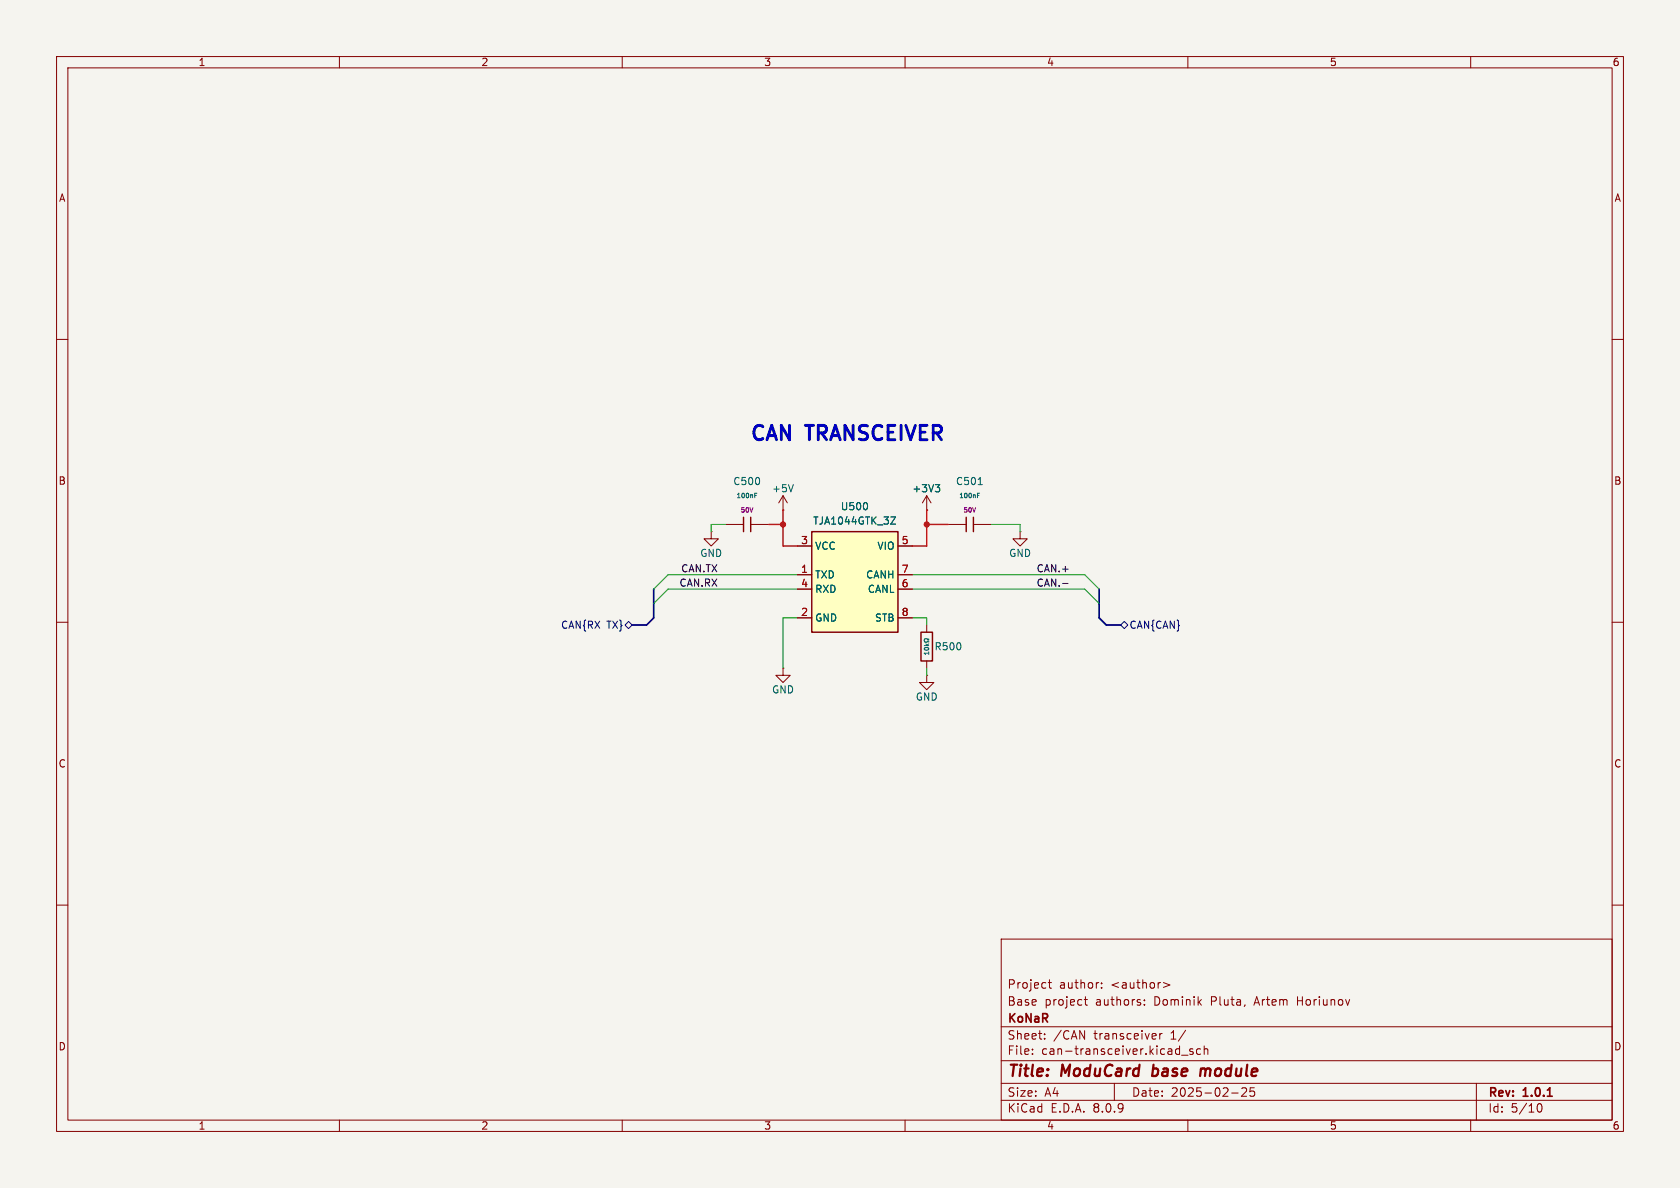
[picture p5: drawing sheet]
<svg xmlns="http://www.w3.org/2000/svg" width="297mm" height="210mm" viewBox="0 0 297 210" stroke-linecap="round" stroke-linejoin="round" font-family="sans-serif">
<path d="M0 0h297v210h-297z" fill="#f5f4ef" stroke="#f5f4ef" stroke-width=".18"/>
<g fill="none" stroke="#840000" stroke-width=".18">
<path d="M10 10h277v190h-277zM12 12h273v186h-273zM60 10v2M110 10v2M160 10v2M210 10v2M260 10v2M10 60h2M285 60h2M128.3 92.7h3.1M132.7 92.7h3.2M138.4 90.2h.1"/>
<path d="M138.4 87.6l-.7 1.3M138.4 87.6v2.6M138.4 87.6l.8 1.3M180.3 94v1.3h-1.2l1.2 1.2 1.3-1.2h-1.3M180.3 94h.1M10 110h2M163.8 119.4v1.3h1.3l-1.3 1.2-1.2-1.2h1.2M163.8 119.4h.1M285 110h2M10 160h2M177 166h108v32h-108zM185.3 173.7h.6"/>
<path d="M185.5 173.2v1.3l.4 .2M191.7 176.7h.5M191.9 176.2v1.3l.3 .2M194.7 174.6v.1M194.7 173.8v.1M202.3 176.8v.1M202.3 177.6v.1M205.7 173.7l1.1 .4-1.1 .5M285 160h2M60 198v2M110 198v2M160 198v2"/>
<path d="M177 194.5h108M177 191.5h108M177 187.5h108M177 181.5h108M182.5 186.3v.1M182.5 185.5v.1M184.7 183.6v.1M184.7 182.8v.1M197 191.5v3M205 182.7v1M205.5 182.7l-.3 .1-.2 .2M208.9 186.5h1.1"/>
<path d="M210 198v2M210.9 185.5l-.4-.1-.2 .2 .1 .2 .5 .2v.3h-.6M212.2 185.5l-.4-.1-.3 .3v.4l.2 .2h.5M212.9 185.5l.2-.1 .4 .1v.9M212.9 184.9v1.5M217.7 193.2h1.2M219.5 192.4l.6-.1 .2 .1 .1 .3-.9 1.1h.9M221.7 192.3h-.7v.7l.2-.1h.5l.1 .3-.1 .5-.2 .1-.5-.1M260 198v2M261 191.5v6.5M271.7 195.7l.2-.5 .2-.1a.81 .81 0 0 1 .6 .6 .81 .81 0 0 1-.3 .8h-.4l-.3-.5"/>
</g>
<path d="M273.6 193.8h.8" fill="none" stroke="#840000" stroke-width=".3"/>
<path d="M203.7 190.1l.2 .1M203.9 188.2l-.2 2M212.3 188.9l-.1 1.3M213.1 189a.57 .57 0 0 0-.8 .1M213.1 189.2l-.1 1" fill="none" stroke="#840000" stroke-width=".4"/>
<path d="M133.4 87.6h.3M133.4 87.2h.4M140.2 85.7l-.4 1.2" fill="none" stroke="#006464" stroke-width=".18"/>
<path d="M131.4 91.4v2.6M132.7 91.4v2.6" fill="none" stroke="#840000" stroke-width=".25"/>
<path d="M143.5 94h15.2v17.8h-15.2z" fill="#ffffc2"/>
<path d="M143.5 94h15.2v17.8h-15.2zM170.8 91.4v2.6M172.1 91.4v2.6M162.8 111.8h2v5h-2z" fill="none" stroke="#840000" stroke-width=".25"/>
<g fill="none" stroke="#840000" stroke-width=".18">
<path d="M125.7 94v1.3h1.3l-1.3 1.2-1.2-1.2h1.2M125.7 94h.1M141 96.5h2.5M158.7 96.5h2.6M163.8 90.2h.1M163.8 87.6v2.6M163.8 87.6l-.7 1.3M163.8 87.6l.8 1.3M167.6 92.7h3.2M172.1 92.7h3.2M138.4 118.1v1.3h1.3l-1.3 1.3-1.2-1.3h1.2M138.4 118.1h.1"/>
<path d="M141 101.6h2.5M141 109.2h2.5M141 104.1h2.5M158.7 101.6h2.6M158.7 109.2h2.6M158.7 104.1h2.6M163.8 110.5v1.3M163.8 116.8v1.3"/>
</g>
<g fill="none" stroke="#006464" stroke-width=".18">
<path d="M153.3 89.1v.8M157.5 91.4h.8l-.8 1.3h.8M165.3 85.7h.8l-.4 .5M165.9 86.2l.2 .2v.3l-.2 .2M172.8 87.6h.3M172.8 87.2h.4M172.9 85.7h.8M163.4 114.1h.8M163.4 114.6a.39 .39 0 0 1 .5-.2 .39 .39 0 0 1 .3 .4 .39 .39 0 0 1-.5 .2 .39 .39 0 0 1-.3-.4zM163.7 113.8l.3 .3M164.2 112.9v.2h-.2a.34 .34 0 0 0-.4-.2 .34 .34 0 0 0-.2 .5l.4 .1 .4-.2v.2M164.2 115.2v.5"/>
<path d="M164.2 115.5h-.8l.2 .2M164.2 113.8l-.3 .3"/>
</g>
<path d="M110.5 110.5l.6-.6 .7 .6-.7 .6zM198.1 110.5l.7-.6 .6 .6-.6 .6z" fill="none" stroke="#000084" stroke-width=".18"/>
<path d="M187.9 103.1h.9" fill="none" stroke="#0f0f0f" stroke-width=".18"/>
<path d="M115.6 104.1v5.1l-1.3 1.3h-2.5M194.3 104.1v5.1l1.3 1.3h2.5" fill="none" stroke="#000084" stroke-width=".3"/>
<path d="M128.3 92.7h-2.6v1.3M175.3 92.7h5v1.3M141 109.2h-2.6v8.9M141 104.1h-22.9l-2.5 2.6M141 101.6h-22.9l-2.5 2.5M161.3 109.2h2.5v1.3M161.3 104.1h30.5l2.5 2.6M161.3 101.6h30.5l2.5 2.5M163.8 118.1v1.3" fill="none" stroke="#009600" stroke-width=".18"/>
<path d="M135.9 92.7h2.5M138.4 90.2v6.3h2.6M163.8 90.2v6.3h-2.5M163.8 92.7h3.8" fill="none" stroke="#f00" stroke-width=".25"/>
<g fill="#f00" stroke="#f00" stroke-width=".18">
<circle cx="138.4" cy="92.7" r=".46"/>
<circle cx="163.8" cy="92.7" r=".46"/>
</g>
<g font-size="3.5" fill="#0000c2">
<text x="132.3" y="78.6">CAN</text>
<text x="142.6" y="78.6">TRANSCEIVER</text>
</g>
<g font-size="2.8" fill="#840000">
<text x="178" y="190.9">Title:</text>
<text x="187.7" y="190.9">ModuCard</text>
<text x="204.6" y="190.9">base</text>
<text x="213.8" y="190.9">module</text>
</g>
<g font-size="2.1" fill="#840000">
<text x="178" y="178">Base</text>
<text x="178" y="175">Project</text>
<text x="184.7" y="178">project</text>
<text x="187.2" y="175">author:</text>
<text x="193.7" y="178">authors:</text>
<text x="196.5" y="175">&lt;author&gt;</text>
<text x="204.2" y="178">Dominik</text>
<text x="214.3" y="178">Pluta,</text>
<text x="222.2" y="178">Artem</text>
<text x="229.9" y="178">Horiunov</text>
<text x="178" y="184">Sheet:</text>
<text x="178" y="181.2">KoNaR</text>
<text x="186.2" y="184">/CAN</text>
<text x="193.5" y="184">transceiver</text>
<text x="207.1" y="184">1/</text>
<text x="178" y="186.7">File:</text>
<text x="184.1" y="186.7">can-transceiver.kicad_sch</text>
<text x="178" y="196.9">KiCad</text>
<text x="178" y="194.1">Size:</text>
<text x="184.7" y="194.1">A4</text>
<text x="185.7" y="196.9">E.D.A.</text>
<text x="193.3" y="196.9">8.0.9</text>
<text x="200" y="194.1">Date:</text>
<text x="207" y="194.1">2025-02-25</text>
<text x="263" y="194.3">Rev:</text>
<text x="263" y="196.9">Id:</text>
<text x="267.1" y="196.9">5/10</text>
<text x="269.4" y="194.3">1.0.1</text>
</g>
<g font-size="1.8" fill="#840000">
<text x="35" y="11.9">1</text>
<text x="85" y="11.9">2</text>
<text x="135" y="11.9">3</text>
<text x="185" y="11.9">4</text>
<text x="235" y="11.9">5</text>
<text x="285" y="11.9">6</text>
<text x="10.3" y="35.9">A</text>
<text x="285.3" y="35.9">A</text>
<text x="10.3" y="85.9">B</text>
<text x="285.3" y="85.9">B</text>
<text x="10.3" y="135.9">C</text>
<text x="285.3" y="135.9">C</text>
<text x="10.3" y="185.9">D</text>
<text x="285.3" y="185.9">D</text>
<text x="35" y="199.9">1</text>
<text x="85" y="199.9">2</text>
<text x="135" y="199.9">3</text>
<text x="185" y="199.9">4</text>
<text x="235" y="199.9">5</text>
<text x="285" y="199.9">6</text>
</g>
<g font-size="1.8" fill="#006464">
<text x="129.5" y="86">C500</text>
<text x="136.4" y="87.2">+5V</text>
<text x="161.2" y="87.2">+3V3</text>
<text x="168.9" y="86">C501</text>
<text x="143.7" y="92.9">TJA1044GTK_3Z</text>
<text x="148.5" y="90.4">U500</text>
<text x="123.7" y="98.7">GND</text>
<text x="144" y="97.4">VCC</text>
<text x="155" y="97.4">VIO</text>
<text x="178.3" y="98.7">GND</text>
<text x="144" y="102.5">TXD</text>
<text x="144" y="105">RXD</text>
<text x="153" y="102.5">CANH</text>
<text x="153.3" y="105">CANL</text>
<text x="144" y="110.1">GND</text>
<text x="154.6" y="110.1">STB</text>
<text x="165.1" y="115.2">R500</text>
<text x="136.4" y="122.8">GND</text>
<text x="161.8" y="124.1">GND</text>
</g>
<g font-size="1.8" fill="#0f0f0f">
<text x="120.3" y="101.3">CAN.TX</text>
<text x="183.2" y="101.3">CAN.+</text>
<text x="120" y="103.8">CAN.RX</text>
<text x="183.2" y="103.8">CAN.-</text>
</g>
<g font-size="1.8" fill="#a90000">
<text x="141.5" y="101.3">1</text>
<text x="141.5" y="96.3">3</text>
<text x="159.3" y="96.3">5</text>
<text x="159.3" y="101.3">7</text>
<text x="141.5" y="103.9">4</text>
<text x="159.3" y="103.9">6</text>
<text x="141.5" y="109">2</text>
<text x="159.3" y="109">8</text>
</g>
<g font-size="1.8" fill="#000084">
<text x="99.1" y="111.4">CAN{RX</text>
<text x="107.3" y="111.4">TX}</text>
<text x="199.6" y="111.4">CAN{CAN}</text>
</g>
<g font-size="1.1" fill="#006464">
<text x="130.1" y="88.3">100nF</text>
<text x="169.5" y="88.3">100nF</text>
</g>
<g font-size="1.1" fill="#840084">
<text x="130.8" y="90.8">50V</text>
<text x="170.2" y="90.8">50V</text>
</g>
</svg>
